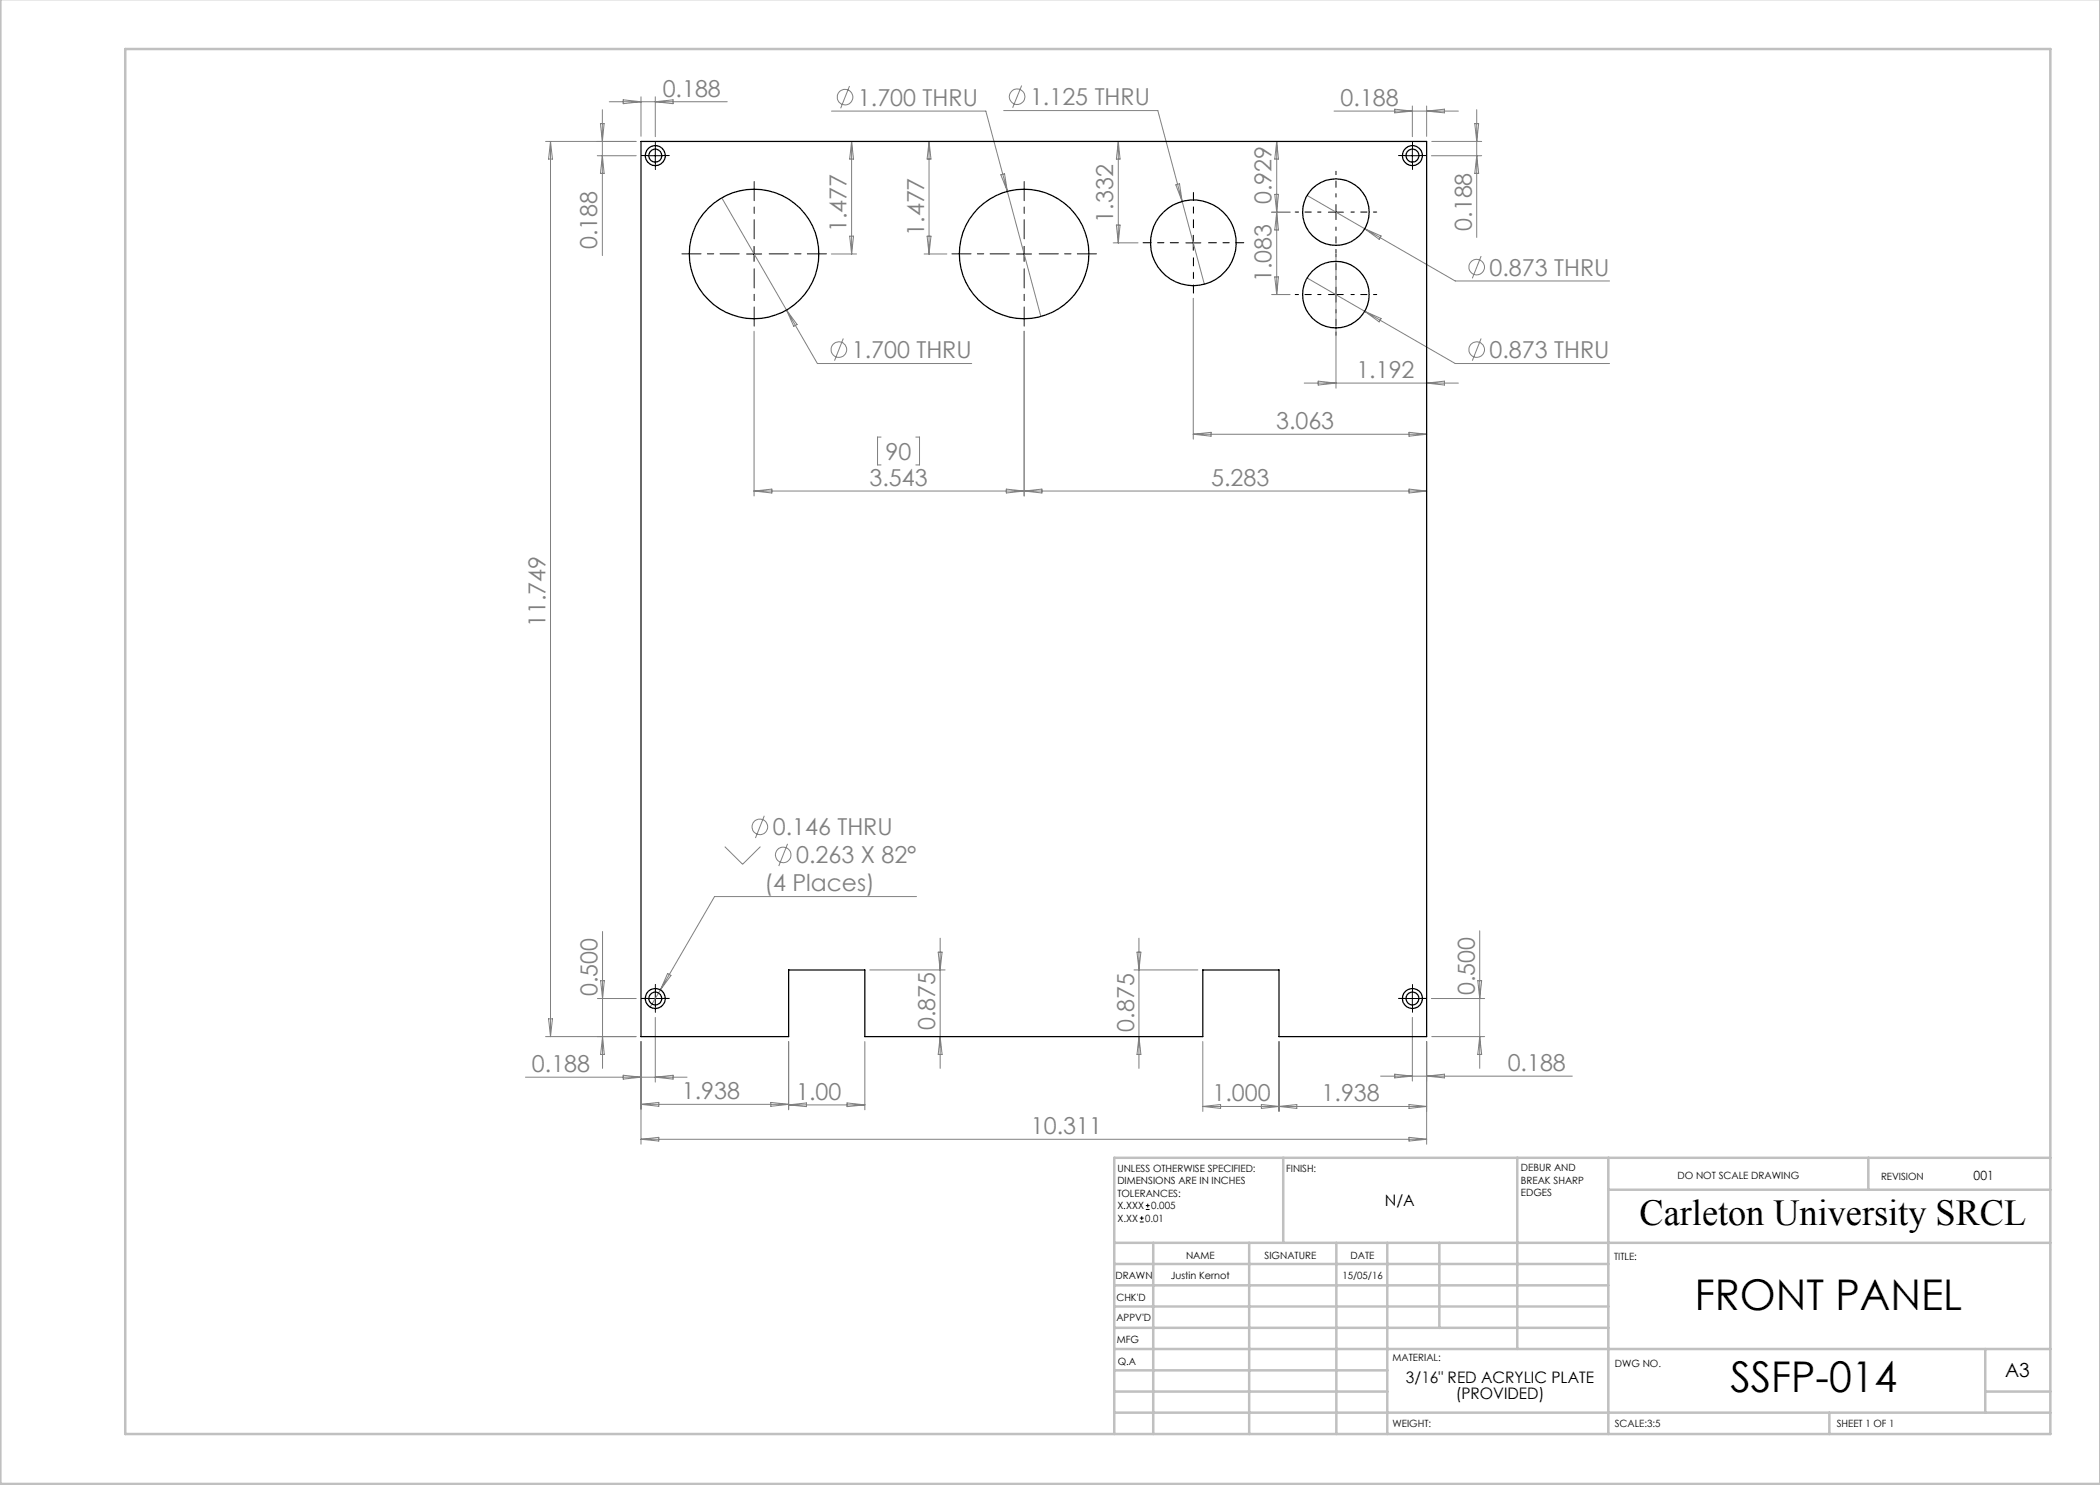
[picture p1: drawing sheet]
<svg xmlns="http://www.w3.org/2000/svg" width="420mm" height="297mm" viewBox="0 0 420 297" stroke-linecap="round" stroke-linejoin="round" font-family="sans-serif">
<g fill="none" stroke="#808080" stroke-width=".2">
<path d="M124.6 20l3.6 .4-3.6 .3zM128.2 19.4v7.9M131.1 19.4v7.9M169.9 17.2l-1.8 4.5M204.3 17.1l-1.8 4.5M109.1 28.3h18.1M110.1 28.3l.4 3.5h-.8zM110.1 28.3v179M119.5 31.1h7.7M120.1 24.7h.7l-.3 3.6zM120.5 31.1l.3 3.6h-.7zM120.5 21.9v29.2"/>
<path d="M121.8 20.4h23.7M131.1 20.4l3.5-.4v.7zM144.4 39.6l12.9 22.4M166.3 22.2h30.9l11 41.1M170.3 28.3v22.5M170.3 28.3l.4 3.5h-.8zM185.8 28.3l.4 3.5h-.8zM185.8 28.3v22.5M200.2 35l.7-.3 .6 3.6zM200.7 22.1h30.9l9.3 34.8M223.7 28.3l.3 3.5h-.7zM223.7 28.3v20.3"/>
<path d="M235.2 37l.7-.2 .5 3.5zM255 38.9h.7l-.4 3.5zM255.3 28.3l.4 3.5h-.7zM255.3 28.3v30.6M261.4 39.1l29.6 17.1h30.9M266.8 22.2h24.9M278.9 21.8l3.6 .4-3.6 .4zM282.5 21.2v6.1M285.3 21.2v6.1M285.3 22.2l3.6-.4v.8zM286.3 31.1h10M286.3 28.3h10"/>
<path d="M295 24.7h.7l-.4 3.6zM295.3 21.9v25.6M295.3 31.1l.4 3.6h-.7zM166.3 50.8h5M169.9 47.2h.8l-.4 3.6zM184.8 50.8h4.6M185.4 47.2h.8l-.4 3.6zM222.6 48.6h5M223.3 45h.7l-.3 3.6zM238.7 59.7v28.1M254.3 58.9h3.7M255 55.4h.7l-.4 3.5z"/>
<path d="M255.3 42.4l.4 3.6h-.7zM258 42.4h-3.7M261.4 55.6l29.6 17.1h30.9M267.2 51.6v26M272.9 45.8l3.3 1.4-.4 .7zM296.2 51.2l-1.7 4.5M150.8 66.2v33M157.3 62l6.2 10.7h30.8M157.3 62l2.1 2.9-.7 .4zM168.7 67.7l-1.8 4.4M204.8 66.2v33M260.8 76.6h30.9"/>
<path d="M263.6 76.2l3.6 .4-3.6 .4zM272.9 62.3l3.3 1.4-.4 .7zM285.3 76.6l3.6-.4v.8zM296.2 67.7l-1.7 4.4M150.8 98.2l3.6-.4v.8zM176.2 87.4h-.7v5.6h.7M183.2 87.4h.7v5.6h-.7M201.3 97.8l7.1 .8v-.8l-7.1 .8zM238.7 86.9h46.6M238.7 86.9l3.5-.4v.7zM281.8 86.5l3.5 .4-3.5 .3zM281.8 97.8l3.5 .4-3.5 .4z"/>
<path d="M285.3 98.2h-134.5M145 169.3l3.5 3.6 3.6-3.6M152.9 163.2l-1.8 4.4M157.5 168.8l-1.7 4.4M183.3 179.3h-40.4l-10.8 18.7M119.5 199.7h7.7M120.1 196.1h.8l-.4 3.6zM120.5 186.3v27.4M132.1 198l-2.1 3.4M133.5 194.7l.7 .4-2.1 2.9zM174 194h15M187.6 190.4h.8l-.4 3.6z"/>
<path d="M188 187.6v26.1M226.8 194h12.8M227.4 190.4h.8l-.4 3.6zM227.8 187.6v26.1M286.3 199.7h10.6M295.6 196.1h.7l-.4 3.6zM295.9 186.2v27.5M105.1 215.4h32.3M109.1 207.3h18.1M109.7 203.8h.8l-.4 3.5zM120.5 207.3l.4 3.6h-.8zM124.6 215l3.6 .4-3.6 .4z"/>
<path d="M128.2 208.3v20.5M131.1 203.5v12.9M131.1 215.4l3.5-.4v.8zM157.7 208.3v13.7M173 208.3v13.7M188 207.3l.4 3.6h-.8zM227.8 207.3l.4 3.6h-.8zM240.6 208.3v14M255.8 208.3v14M276.1 215.2h38.4M278.9 214.8l3.6 .4-3.6 .4zM282.5 203.5v12.7"/>
<path d="M285.3 208.3v20.5M285.3 215.2l3.6-.4v.8zM286.3 207.3h10.6M295.9 207.3l.4 3.6h-.7zM128.2 227.9h157.1M128.2 227.9l3.6-.4v.7zM128.2 220.9l3.6-.4v.8zM128.2 220.9h29.5M154.2 220.5l3.5 .4-3.5 .4zM157.7 221h15.3M157.7 221l3.6-.4v.7zM169.4 220.6l3.6 .4-3.6 .3z"/>
<path d="M240.6 221.3h44.7M240.6 221.3l3.5-.4v.8zM252.3 220.9l7.1 .8v-.8l-7.1 .8zM281.8 227.5l3.5 .4-3.5 .3zM281.8 220.9l3.5 .4-3.5 .4z"/>
<circle cx="169" cy="19.4" r="1.55"/>
<circle cx="203.4" cy="19.3" r="1.56"/>
<circle cx="295.3" cy="53.4" r="1.55"/>
<circle cx="167.8" cy="69.9" r="1.56"/>
<circle cx="295.3" cy="69.9" r="1.56"/>
<circle cx="152" cy="165.4" r="1.55"/>
<circle cx="156.6" cy="171" r="1.55"/>
</g>
<g fill="none" stroke="#000" stroke-width=".2">
<path d="M129.5 31.1h3.1M131.1 29.6v3M281 31.1h3M282.5 29.6v3M149.3 50.8h3M150.8 49.3v3M203.3 50.8h3M204.8 49.3v3M237.2 48.6h3M238.7 47.1v3M265.7 42.4h3M265.7 58.9h3"/>
<path d="M267.2 40.9v3M267.2 57.4v3M129.5 199.7h3.1M131.1 198.2v3M281 199.7h3M282.5 198.2v3M228 244.4h.7M228 243.6h.7M228.4 243.2v.8M229.2 241.9h.7M229.2 241.1h.7M229.6 240.7v.8"/>
</g>
<g fill="none" stroke="#000" stroke-width=".2" stroke-dasharray="15.2 1.3 1.3 1.3">
<path d="M129.6 31.1h-1.3M131.1 29.6v-1.3M131.1 32.6v1.3M132.6 31.1h1.3M281 31.1h-1.3M282.5 29.6v-1.3M282.5 32.6v1.3M284 31.1h1.3M129.6 199.7h-1.3M131.1 198.2v-1.3M132.6 199.7h1.3M281 199.7h-1.3"/>
<path d="M282.5 198.2v-1.3M284 199.7h1.3M131.1 201.2v1.3M282.5 201.2v1.3"/>
</g>
<path d="M147.8 50.8h-11.4M150.8 47.8v-11.5M150.8 53.8v11.4M153.8 50.8h11.5M201.8 50.8h-11.4M204.8 47.8v-11.5M204.8 53.8v11.4M207.8 50.8h11.5" fill="none" stroke="#000" stroke-width=".2" stroke-dasharray="15.2 1.3 1.3 1.3" stroke-dashoffset="11.4"/>
<path d="M235.7 48.6h-7.1M238.7 45.6v-7.1M238.7 51.6v7M241.7 48.6h7.1" fill="none" stroke="#000" stroke-width=".2" stroke-dasharray="15.2 1.3 1.3 1.3" stroke-dashoffset="13.6"/>
<path d="M267.2 39.4v-5.1M264.2 42.4h-5.2M264.2 58.9h-5.2M267.2 45.4v5.2M267.2 55.9v-5.1M270.2 42.4h5.1M270.2 58.9h5.1M267.2 61.9v5.2" fill="none" stroke="#000" stroke-width=".2" stroke-dasharray="15.2 1.3 1.3 1.3" stroke-dashoffset="14.6"/>
<g fill="none" stroke="#c0c0c0" stroke-width=".5">
<path d="M.1 -.1v296.9h419.9M25 9.8h385.1v277h-385.1zM256.6 231.6v17M303.5 231.6v38.2M321.7 231.6v55.2M321.7 237.9h88.4M373.7 231.6v6.3M410.1 231.6h-187.3v55.2M222.8 248.6h187.3M222.8 257.1h98.9M222.8 252.8h98.9M230.6 248.6v38.2"/>
<path d="M249.8 248.6v38.2M267.3 248.6v38.2M277.5 248.6v38.2M287.9 248.6v17M222.8 265.6h98.9M222.8 261.3h98.9M222.8 278.3h54.7M222.8 274.1h54.7M222.8 269.8h187.3M397.1 278.3h13M397.1 269.8v12.7M222.8 282.5h187.3"/>
<path d="M365.9 282.5v4.3"/>
</g>
<g fill="none" stroke="#000" stroke-width=".25">
<path d="M128.2 28.3h157.1v179h-29.5v-13.3h-15.2v13.3h-67.6v-13.3h-15.3v13.3h-29.5z"/>
<circle cx="131.1" cy="31.1" r="1.29"/>
<circle cx="131.1" cy="31.1" r="2"/>
<circle cx="282.5" cy="31.1" r="2.01"/>
<circle cx="282.5" cy="31.1" r="1.3"/>
<circle cx="150.8" cy="50.8" r="13"/>
<circle cx="204.8" cy="50.8" r="13"/>
<circle cx="238.7" cy="48.6" r="8.6"/>
<circle cx="267.2" cy="58.9" r="6.7"/>
<circle cx="267.2" cy="42.4" r="6.7"/>
<circle cx="131.1" cy="199.7" r="1.29"/>
<circle cx="131.1" cy="199.7" r="2.01"/>
<circle cx="282.5" cy="199.7" r="2.02"/>
<circle cx="282.5" cy="199.7" r="1.3"/>
</g>
<g font-size="8.5">
<text x="338.9" y="262.1">FRONT PANEL</text>
<text x="346.1" y="278.5">SSFP-014</text>
</g>
<text font-size="7.3" x="327.9" y="244.9">Carleton University SRCL</text>
<g font-size="4.7" fill="#808080">
<text x="132.5" y="19.3">0.188</text>
<text x="171.6" y="21.1">1.700 THRU</text>
<text x="206" y="21">1.125 THRU</text>
<text x="268.1" y="21.2">0.188</text>
<text x="254.3" y="40.9" transform="rotate(-90 254.3 40.9)">0.929</text>
<text x="169.3" y="46.4" transform="rotate(-90 169.3 46.4)">1.477</text>
<text x="184.8" y="47.2" transform="rotate(-90 184.8 47.2)">1.477</text>
<text x="222.6" y="44.5" transform="rotate(-90 222.6 44.5)">1.332</text>
<text x="294.3" y="46.2" transform="rotate(-90 294.3 46.2)">0.188</text>
<text x="119.5" y="49.8" transform="rotate(-90 119.5 49.8)">0.188</text>
<text x="254.3" y="56.5" transform="rotate(-90 254.3 56.5)">1.083</text>
<text x="297.9" y="55.1">0.873 THRU</text>
<text x="170.4" y="71.6">1.700 THRU</text>
<text x="297.9" y="71.6">0.873 THRU</text>
<text x="271.3" y="75.6">1.192</text>
<text x="255.2" y="85.8">3.063</text>
<text x="177.1" y="91.9">90</text>
<text x="173.9" y="97.2">3.543</text>
<text x="242.2" y="97.2">5.283</text>
<text x="109.1" y="125.4" transform="rotate(-90 109.1 125.4)">11.749</text>
<text x="154.6" y="167.1">0.146 THRU</text>
<text x="159.2" y="172.7">0.263 X 82°</text>
<text x="152.9" y="178.3">(4 Places)</text>
<text x="119.5" y="199.2" transform="rotate(-90 119.5 199.2)">0.500</text>
<text x="294.9" y="199.1" transform="rotate(-90 294.9 199.1)">0.500</text>
<text x="187" y="206.1" transform="rotate(-90 187 206.1)">0.875</text>
<text x="226.8" y="206.3" transform="rotate(-90 226.8 206.3)">0.875</text>
<text x="106.4" y="214.4">0.188</text>
<text x="301.5" y="214.2">0.188</text>
<text x="136.4" y="219.8">1.938</text>
<text x="159.2" y="219.9">1.00</text>
<text x="242.5" y="220.3">1.000</text>
<text x="264.3" y="220.3">1.938</text>
<text x="206.2" y="226.8">10.311</text>
</g>
<text font-size="3.9" x="401" y="275.4">A3</text>
<g font-size="3.2">
<text x="277" y="241.2">N/A</text>
<text x="281.2" y="276.7">3/16&quot; RED ACRYLIC PLATE</text>
<text x="291.1" y="279.8">(PROVIDED)</text>
</g>
<text font-size="2.5" x="394.7" y="235.9">001</text>
<g font-size="2">
<text x="223.5" y="234.4">UNLESS OTHERWISE SPECIFIED:</text>
<text x="223.5" y="236.9">DIMENSIONS ARE IN INCHES</text>
<text x="223.5" y="239.4">TOLERANCES:</text>
<text x="257.2" y="234.4">FINISH:</text>
<text x="304.2" y="234.3">DEBUR AND</text>
<text x="304.2" y="236.8">BREAK SHARP</text>
<text x="304.2" y="239.3">EDGES</text>
<text x="335.5" y="235.8">DO NOT SCALE DRAWING</text>
<text x="376.2" y="236">REVISION</text>
<text x="223.5" y="241.9">X.XXX</text>
<text x="223.5" y="244.4">X.XX</text>
<text x="229" y="244.4">0.01</text>
<text x="230.2" y="241.9">0.005</text>
<text x="237.2" y="251.8">NAME</text>
<text x="252.9" y="251.7">SIGNATURE</text>
<text x="270.1" y="251.7">DATE</text>
<text x="223.1" y="255.9">DRAWN</text>
<text x="234.2" y="255.9">Justin Kernot</text>
<text x="268.5" y="255.7">15/05/16</text>
<text x="322.8" y="252">TITLE:</text>
<text x="223.3" y="260.1">CHK'D</text>
<text x="223.3" y="264.2">APPV'D</text>
<text x="223.3" y="268.6">MFG</text>
<text x="223.5" y="272.9">Q.A</text>
<text x="278.5" y="272.3">MATERIAL:</text>
<text x="323" y="273.4">DWG NO.</text>
<text x="278.5" y="285.3">WEIGHT:</text>
<text x="323" y="285.4">SCALE:3:5</text>
<text x="367.4" y="285.4">SHEET 1 OF 1</text>
</g>
</svg>
